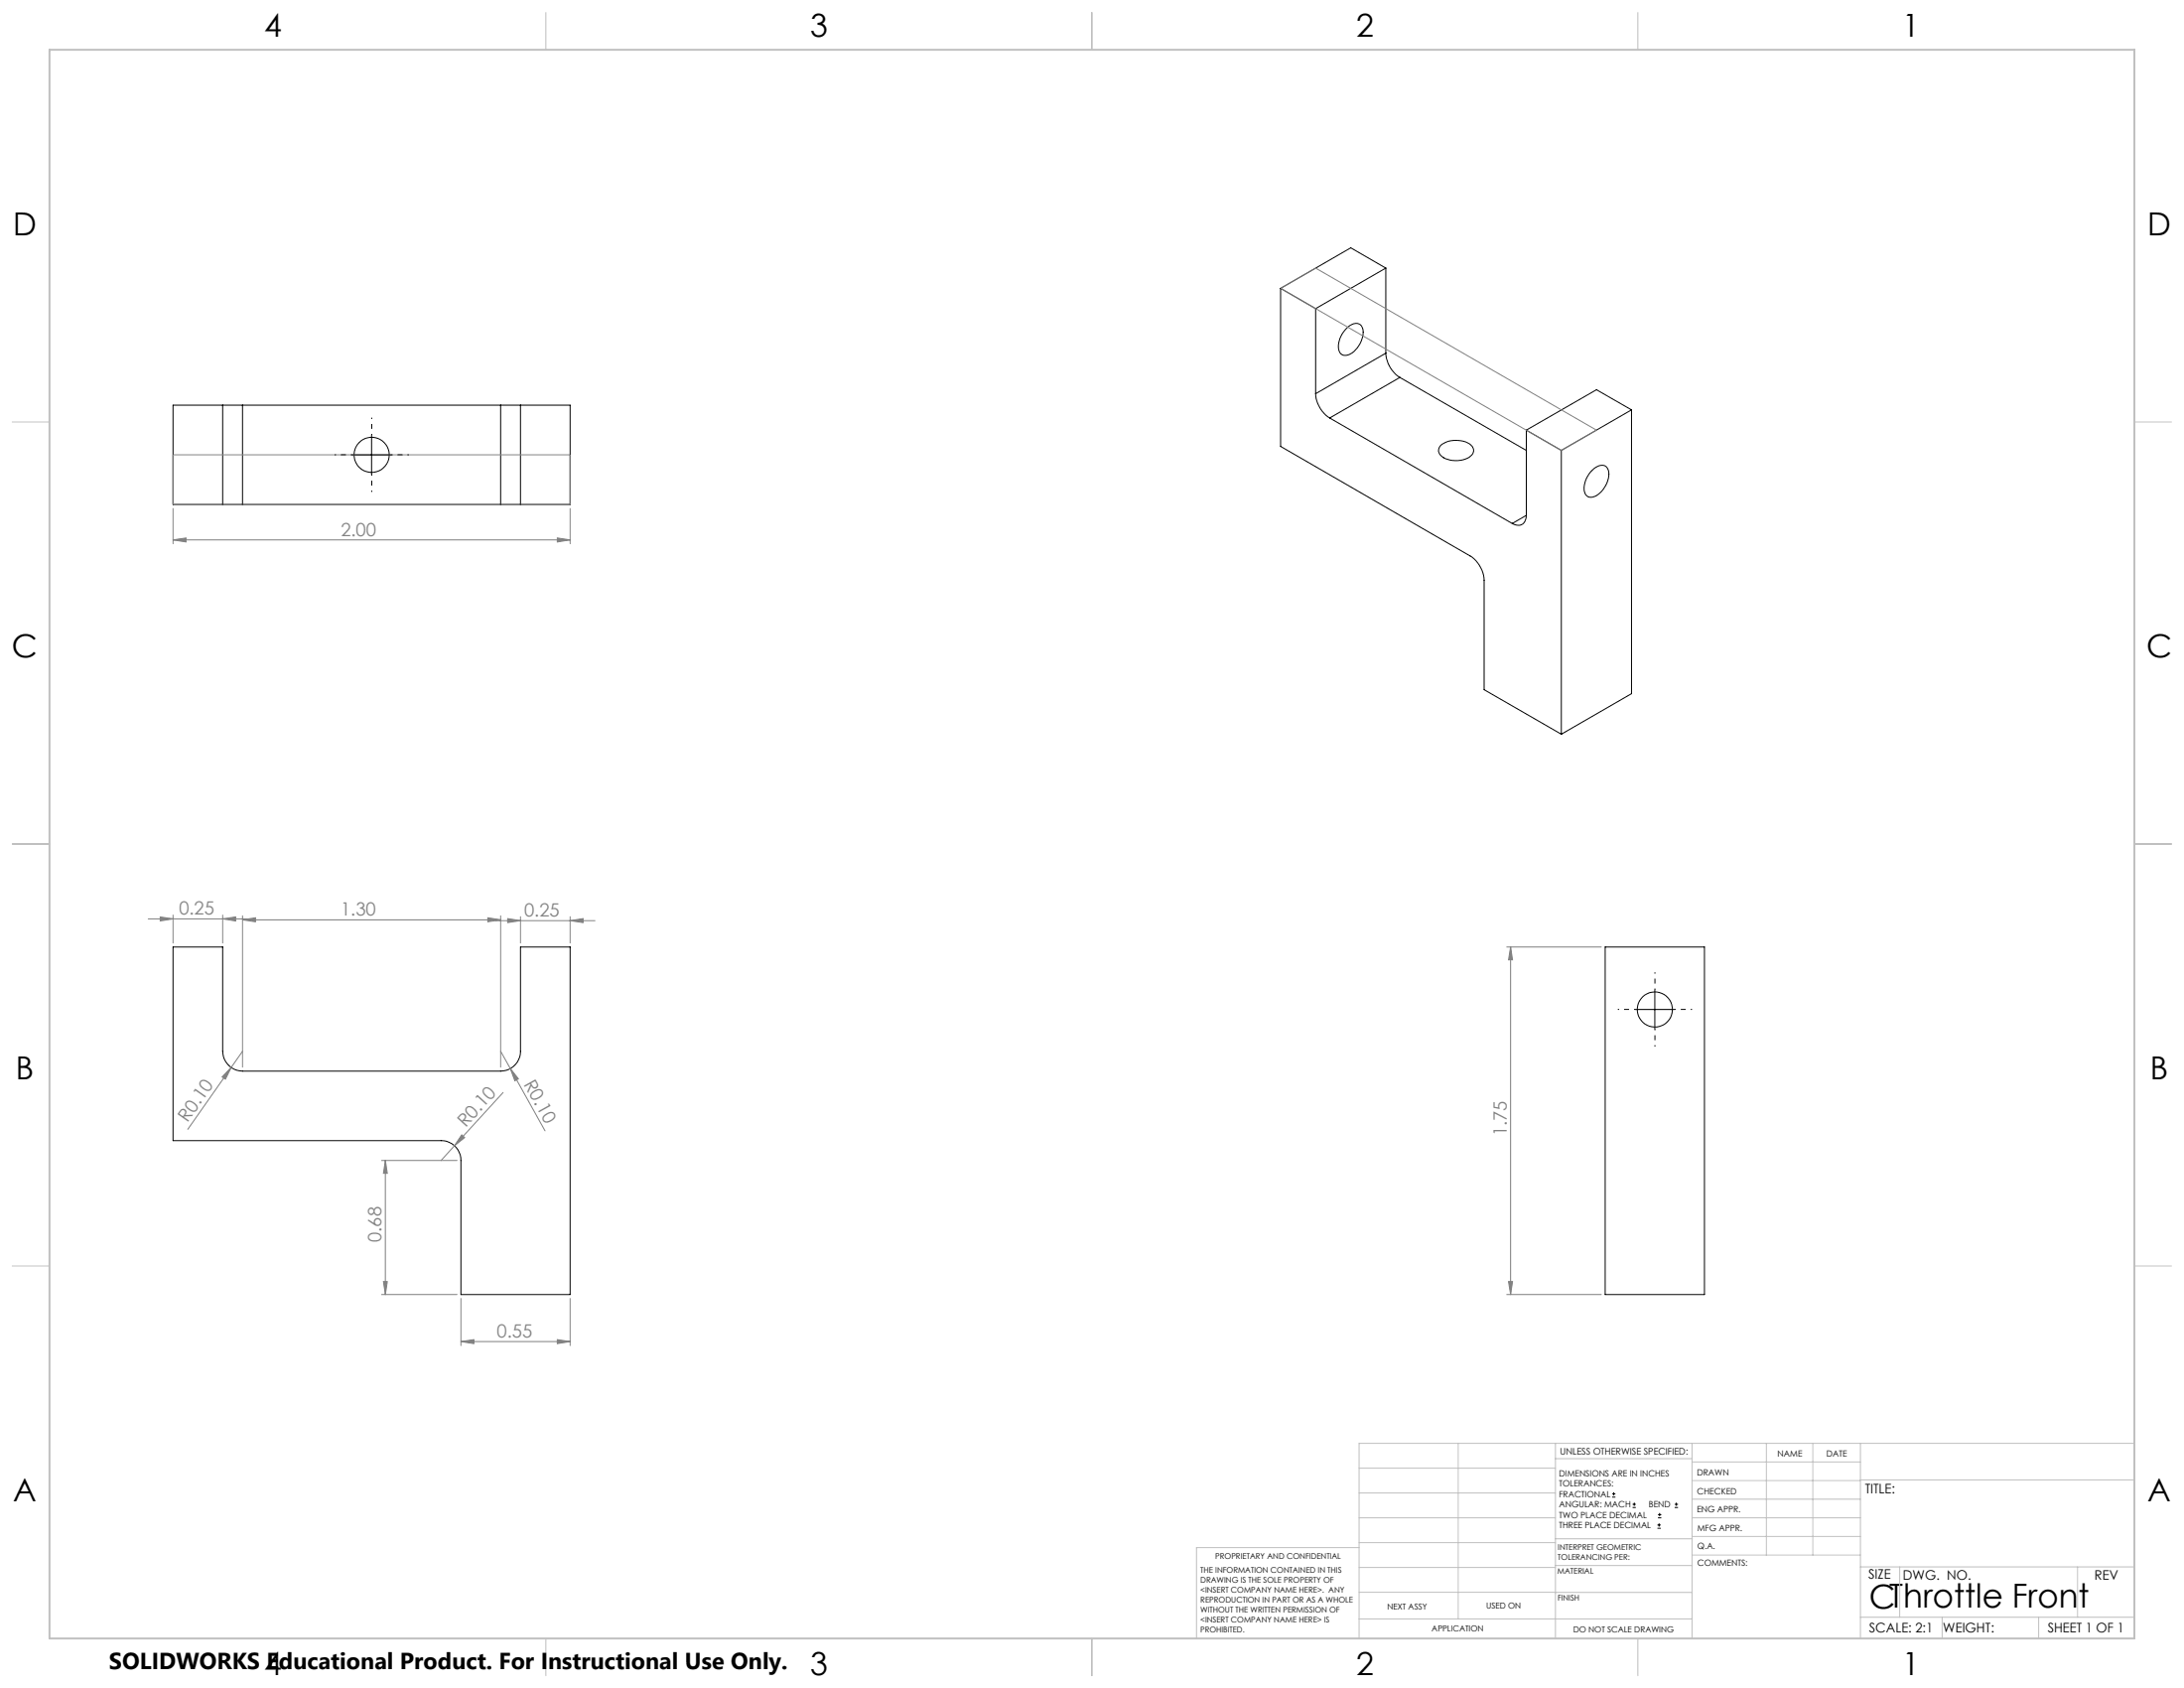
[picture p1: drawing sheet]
<svg xmlns="http://www.w3.org/2000/svg" width="559mm" height="432mm" viewBox="0 0 559 432" stroke-linecap="round" stroke-linejoin="round" font-family="sans-serif">
<g fill="none" stroke="#000" stroke-width=".25">
<path d="M327.7 73.8v40.4l48.4 28a7.9 7.9 0 0 1 3.6 6.2v28l19.8 11.4M327.7 73.8l8.9 5.2M336.6 79v21.7M354.6 68.6l-9-5.2-17.9 10.4M354.6 68.6l-18 10.4M354.6 68.6v21.7M344.6 83.9a2.61 2.61 0 0 1 3.7-.6 5 5 0 0 1-1 5.7 3.6 3.6 0 0 1-3.9 1.7 2.99 2.99 0 0 1-.7-3.5l.7-1.8zM354.6 90.3a8 8 0 0 0 3.6 6.3M354.6 90.3l-18 10.4M358.2 96.6l-18 10.3M358.2 96.6l32.3 18.6M57 103.6h5.1"/>
<path d="M57 103.6v25.4M57 103.6h-12.7v25.4h12.7M62.1 103.6h66M62.1 103.6v25.4M90.1 116.3h10M95.1 111.4v10M128.1 103.6h5.1M128.1 103.6v25.4M133.2 103.6v25.4M133.2 103.6h12.7v25.4h-12.7M336.6 100.7a8 8 0 0 0 3.6 6.2M340.2 106.9l46.7 27"/>
<path d="M368.7 113.9a6.5 6.5 0 0 1 8 .3 1.89 1.89 0 0 1-.9 2.8 6.7 6.7 0 0 1-7.2-.5l-.3-.4a1.76 1.76 0 0 1 .4-2.2zM390.5 110l9 5.2M390.5 110v21.8M399.5 115.2v72.6M417.4 104.8l-17.9 10.4M417.4 104.8v72.6l-17.9 10.4M417.4 104.8l-8.9-5.1-18 10.3M57 129h5.1M62.1 129h66M128.1 129h5.1M390.5 131.8a2.21 2.21 0 0 1-1 2.3 2.21 2.21 0 0 1-2.6-.2M390.5 131.8l-3.6 2.1"/>
<path d="M407 120.7a3.4 3.4 0 0 1 3.8-1.4 4 4 0 0 1 0 4.9 4.7 4.7 0 0 1-4.2 3 2.66 2.66 0 0 1-1.1-3.7l.4-1.2zM44.3 242.3h12.7v26.6a5.2 5.2 0 0 0 5.1 5.1h66a5.1 5.1 0 0 0 5.1-5.1v-26.6h12.7v88.9h-28v-34.3a5 5 0 0 0-5-5.1h-68.6zM410.7 242.3h25.4v88.9h-25.4zM418.4 258.2h10M423.4 253.2v10M412.5 383h.8M412.5 382.1h.8M412.9 381.7v.9M417.7 385.6h.8M417.7 384.8h.8M418.1 384.4v.8M424.1 390.9h.8"/>
<path d="M424.1 390.1h.8M424.2 388.3h.9M424.2 387.5h.9M424.5 389.7v.8M424.6 387v.9M428.5 385.6h.8M428.5 384.8h.8M428.9 384.4v.8"/>
<circle cx="95.1" cy="116.4" r="4.5"/>
<circle cx="423.4" cy="258.2" r="4.5"/>
</g>
<g fill="none" stroke="#808080" stroke-width=".25">
<path d="M327.7 73.8l8.9-5.2 71.9 41.4-9 5.2zM44.3 116.3h101.6v12.7h-101.6zM44.3 138.1l3.3-.5v1zM44.3 130.1v9M44.3 138.1h101.6M142.6 137.6l3.3 .5-3.3 .5zM145.9 130.1v9M37.9 235.1h25.4M41 234.6l3.3 .5-3.3 .5zM44.3 234.1v7.1M57 235.1l3.3-.5v1zM57 234.1v7.1"/>
<path d="M62.1 235.3l3.3-.5v1zM62.1 234.3v38.7M62.1 235.3h66M124.8 234.8l3.3 .5-3.3 .5zM126.8 235.5h25.4M128.1 234.3v38.7M129.9 235l3.3 .5-3.3 .5zM133.2 234.5v6.7M145.9 235.5l3.3-.5v1zM145.9 234.5v6.7M385.5 242.3h24.2M386.5 242.3l.5 3.2h-1z"/>
<path d="M386.5 242.3v88.9M59.2 273l-1.5 3-.9-.5zM59.2 273l-11.2 15.9M62.1 268.9l-2.9 4.1M128.1 268.9l2.5 4.4M128.7 279.5l-12.4 13.6M130.6 273.3l2 2.7-.9 .5zM130.6 273.3l8.9 16M97.6 296.9h19.3M98.6 296.9l.5 3.2h-1zM98.6 296.9v34.3M116.3 293.1l-3.4 3.8"/>
<path d="M118.1 290.3l.8 .7-2.6 2.1zM97.6 331.2h19.3M98.1 327.8h1l-.5 3.4zM117.9 332.1v12.1M145.9 332.1v12.1M385.5 331.2h24.2M386 327.8h1l-.5 3.4zM117.9 343.2l3.3-.5v1zM117.9 343.2h28M142.6 342.7l3.3 .5-3.3 .5z"/>
</g>
<path d="M90.1 116.3h-4.5M95.1 111.3v-4.5M100.1 116.3h4.5M95.1 121.3v4.5M418.4 258.2h-4.5M423.4 253.2v-4.5M428.4 258.2h4.5M423.4 263.2v4.5" fill="none" stroke="#000" stroke-width=".25" stroke-dasharray="15.2 1.3 1.3 1.3" stroke-dashoffset="14.9" stroke-linecap="butt"/>
<g fill="none" stroke="#c0c0c0" stroke-width=".25">
<path d="M139.7 3.2v9.5M279.4 3.2v9.5M419.1 3.2v9.5M3.1 107.9h9.6M546.1 107.9h9.5M3.1 215.9h9.6M546.1 215.9h9.5M3.1 323.8h9.6M546.1 323.8h9.5M347.7 375.6h50.3M373.1 369.2v44.9M398 369.2v49.9"/>
<path d="M398 373.1h34.9M432.9 369.2v49.9M432.9 378.7h43.1M432.9 374h43.1M451.9 369.2v28.6M463.8 369.2v28.6M476 369.2v49.9M476 378.6h70.1M546.1 369.2h-198.4v49.9M347.7 394.6h50.3M347.7 388.3h50.3M347.7 381.9h50.3"/>
<path d="M347.7 395.9h-41.6v23.2M398 393.6h35M432.9 383.5h43.1M432.9 388.3h43.1M432.9 393h43.1M433 397.8h43M139.7 419.1v9.6M279.4 419.1v9.6M347.7 414.1h85.2M347.7 401h50.3M347.7 407.3h50.3M398 407.4h34.9"/>
<path d="M398 400.5h35M419.1 419.1v9.6M476 413.7h70.1M476 400.8h70.1M486.1 400.8v12.9M496.9 413.7v5.4M521.6 413.7v5.4M531.6 400.8v12.9"/>
</g>
<path d="M12.7 12.7h533.4v406.4h-533.4z" fill="none" stroke="#c0c0c0" stroke-width=".5"/>
<g fill="#808080">
<path d="M118.1 290.3l.8 .7-2.6 2.1z"/>
<path d="M59.2 273l-1.5 3-.9-.5z"/>
<path d="M130.6 273.3l2 2.7-.9 .5z"/>
<path d="M62.1 235.3l3.3-.5v1zM124.8 234.8l3.3 .5-3.3 .5zM41 234.6l3.3 .5-3.3 .5zM57 235.1l3.3-.5v1zM129.9 235l3.3 .5-3.3 .5zM145.9 235.5l3.3-.5v1zM117.9 343.2l3.3-.5v1zM142.6 342.7l3.3 .5-3.3 .5z"/>
<path d="M44.3 138.1l3.3-.5v1zM142.6 137.6l3.3 .5-3.3 .5z"/>
<path d="M98.1 327.8h1l-.5 3.4zM98.6 296.9l.5 3.2h-1z"/>
<path d="M386.5 242.3l.5 3.2h-1zM386 327.8h1l-.5 3.4z"/>
</g>
<text font-size="8.5" x="478.3" y="411.4">CThrottle Front</text>
<g font-size="8.1">
<text x="67.6" y="9.3">4</text>
<text x="207.3" y="9.3">3</text>
<text x="347" y="9.3">2</text>
<text x="486.7" y="9.3">1</text>
<text x="3.3" y="60.1">D</text>
<text x="549.4" y="60.1">D</text>
<text x="3" y="168">C</text>
<text x="549.1" y="168">C</text>
<text x="4" y="276">B</text>
<text x="550.1" y="276">B</text>
<text x="3.3" y="383.9">A</text>
<text x="549.4" y="383.9">A</text>
<text x="67.6" y="428.4">4</text>
<text x="207.3" y="428.4">3</text>
<text x="347" y="428.4">2</text>
<text x="486.7" y="428.4">1</text>
</g>
<text font-size="5.9" x="27.9" y="427">SOLIDWORKS Educational Product. For Instructional Use Only.</text>
<g font-size="4.7" fill="#808080">
<text x="87.2" y="137.1">2.00</text>
<text x="45.8" y="234">0.25</text>
<text x="87.1" y="234.3">1.30</text>
<text x="134.1" y="234.5">0.25</text>
<text x="133.9" y="277.3" transform="rotate(61 133.9 277.3)">R0.10</text>
<text x="48" y="287.2" transform="rotate(-55 48 287.2)">R0.10</text>
<text x="119.2" y="288.5" transform="rotate(-48 119.2 288.5)">R0.10</text>
<text x="385.5" y="290.7" transform="rotate(-90 385.5 290.7)">1.75</text>
<text x="97.6" y="317.7" transform="rotate(-90 97.6 317.7)">0.68</text>
<text x="127.2" y="342.2">0.55</text>
</g>
<g font-size="3.4">
<text x="477.2" y="381.9">TITLE:</text>
<text x="478.1" y="404">SIZE</text>
<text x="486.9" y="404">DWG. NO.</text>
<text x="535.9" y="404.1">REV</text>
<text x="478.2" y="417.6">SCALE: 2:1</text>
<text x="497.1" y="417.7">WEIGHT:</text>
<text x="523.9" y="417.6">SHEET 1 OF 1</text>
</g>
<text font-size="2.4" x="399.2" y="372.1">UNLESS OTHERWISE SPECIFIED:</text>
<g font-size="2.2">
<text x="398.9" y="377.7">DIMENSIONS ARE IN INCHES</text>
<text x="434.2" y="377.3">DRAWN</text>
<text x="454.8" y="372.5">NAME</text>
<text x="467.3" y="372.6">DATE</text>
<text x="398.9" y="380.3">TOLERANCES:</text>
<text x="398.9" y="383">FRACTIONAL</text>
<text x="434.3" y="382.2">CHECKED</text>
<text x="398.9" y="385.6">ANGULAR: MACH</text>
<text x="398.9" y="388.3">TWO PLACE DECIMAL</text>
<text x="421.9" y="385.6">BEND</text>
<text x="434.2" y="386.8">ENG APPR.</text>
<text x="398.9" y="390.9">THREE PLACE DECIMAL</text>
<text x="434.3" y="391.6">MFG APPR.</text>
<text x="434.3" y="396.3">Q.A.</text>
<text x="434.3" y="400.5">COMMENTS:</text>
</g>
<g font-size="2.1">
<text x="354.9" y="411.6">NEXT ASSY</text>
<text x="380.3" y="411.6">USED ON</text>
<text x="366.3" y="417.4">APPLICATION</text>
<text x="402.5" y="417.5">DO NOT SCALE DRAWING</text>
</g>
<g font-size="2">
<text x="310.9" y="398.8">PROPRIETARY AND CONFIDENTIAL</text>
<text x="398.6" y="396.5">INTERPRET GEOMETRIC</text>
<text x="398.6" y="399">TOLERANCING PER:</text>
<text x="307.2" y="402.4">THE INFORMATION CONTAINED IN THIS</text>
<text x="307.2" y="404.9">DRAWING IS THE SOLE PROPERTY OF</text>
<text x="307.2" y="407.5">&lt;INSERT COMPANY NAME HERE&gt;. ANY</text>
<text x="398.5" y="402.6">MATERIAL</text>
<text x="307.2" y="410">REPRODUCTION IN PART OR AS A WHOLE</text>
<text x="307.2" y="412.5">WITHOUT THE WRITTEN PERMISSION OF</text>
<text x="398.5" y="409.4">FINISH</text>
<text x="307.2" y="415">&lt;INSERT COMPANY NAME HERE&gt; IS</text>
<text x="307.2" y="417.6">PROHIBITED.</text>
</g>
</svg>
